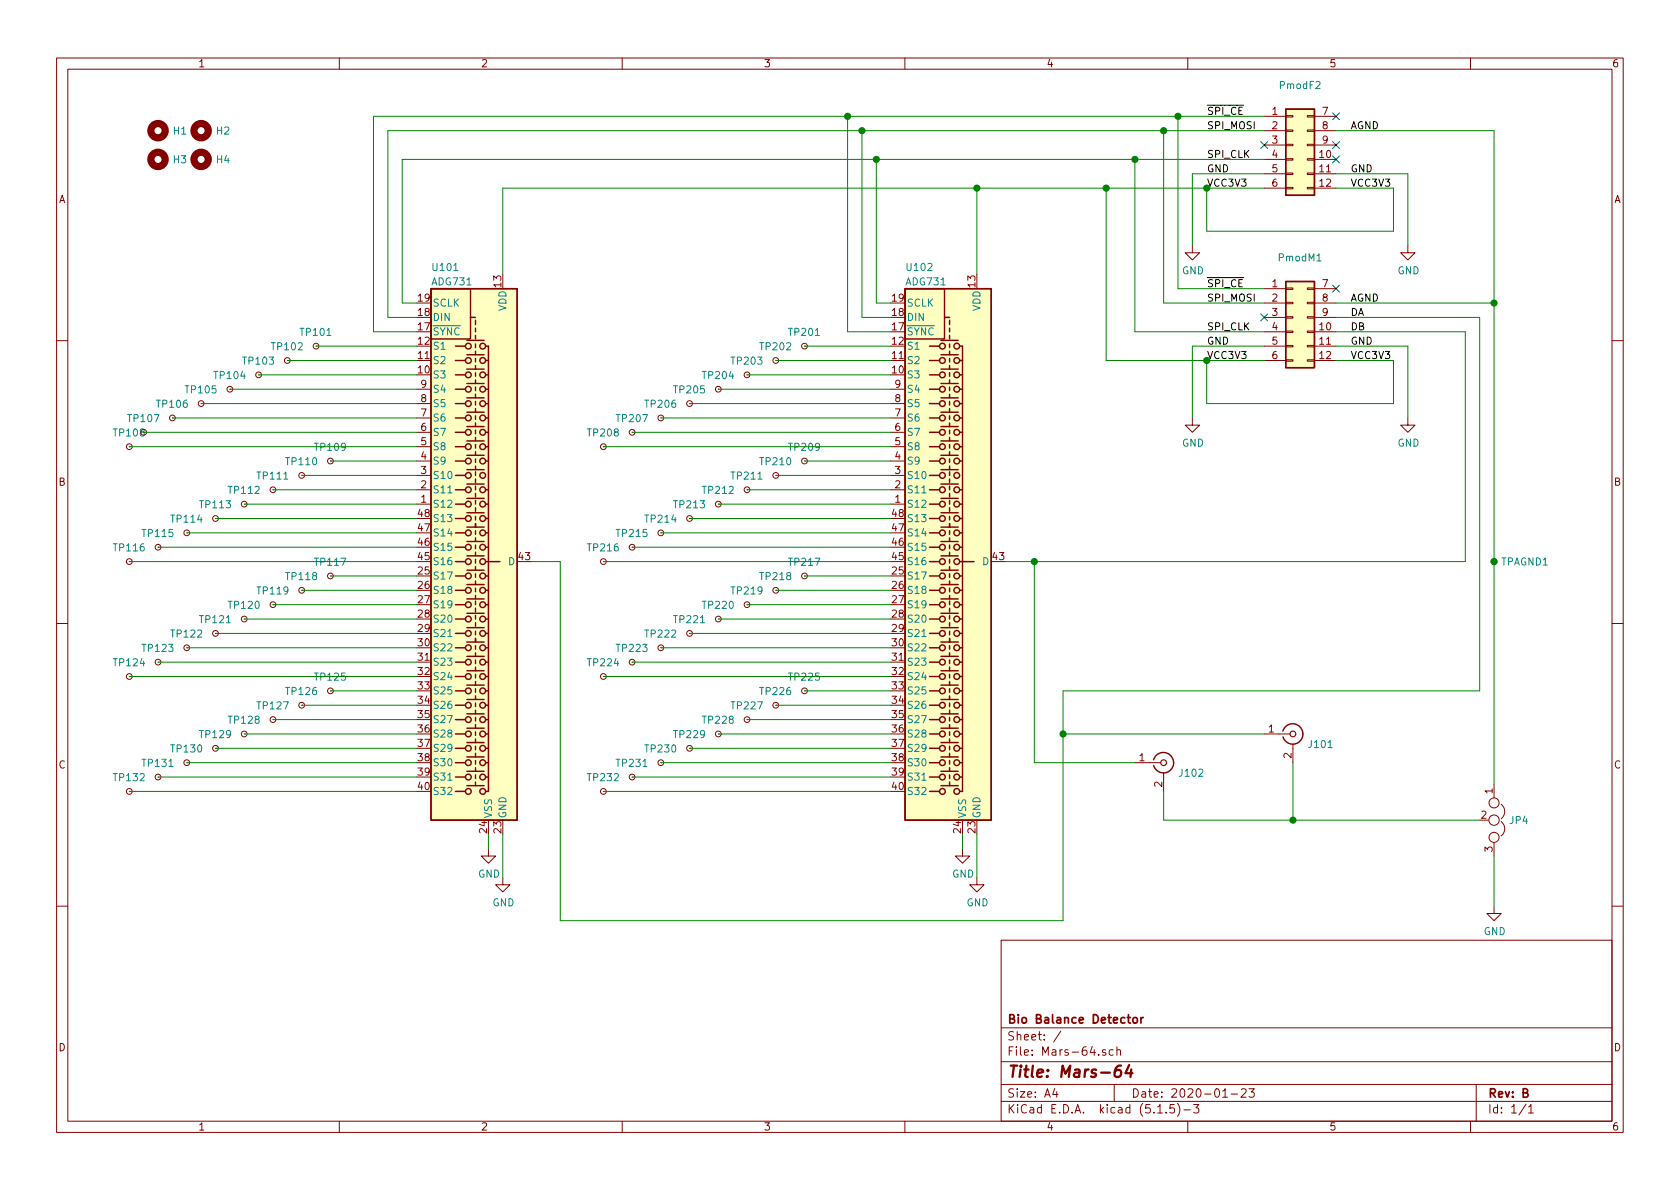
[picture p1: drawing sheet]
EESchema Schematic File Version 4
EELAYER 30 0
EELAYER END
$Descr A4 11693 8268
encoding utf-8
Sheet 1 1
Title "Mars-64"
Date "2020-01-23"
Rev "B"
Comp "Bio Balance Detector"
Comment1 ""
Comment2 ""
Comment3 ""
Comment4 ""
$EndDescr
$Comp
L Analog_Switch:ADG731 U101
U 1 1
P 3300 3900
F 0 "U101" H 3000 5950 50  0000 L CNN
F 1 "ADG731" H 3000 5850 50  0000 L CNN
F 2 "Package_QFP:TQFP-48_7x7mm_P0.5mm" H 3550 1950 50  0001 L CNN
F 3 "https://www.analog.com/media/en/technical-documentation/data-sheets/ADG725_731.pdf" H 3310 4300 50  0001 C CNN
	1    3300 3900
	1    0    0    -1  
$EndComp
$Comp
L Connector_Generic:Conn_02x06_Top_Bottom PmodM1
U 1 1
P 9000 2200
F 0 "PmodM1" H 9050 2617 50  0000 C CNN
F 1 "Conn_02x06_Top_Bottom" H 9050 2526 50  0001 C CNN
F 2 "Mars-64:PinHeader_2x06_P2.54mm_Vertical_SMD_TopBottom" H 9000 2200 50  0001 C CNN
F 3 "~" H 9000 2200 50  0001 C CNN
	1    9000 2200
	1    0    0    -1  
$EndComp
$Comp
L Analog_Switch:ADG731 U102
U 1 1
P 6600 3900
F 0 "U102" H 6300 5950 50  0000 L CNN
F 1 "ADG731" H 6300 5850 50  0000 L CNN
F 2 "Package_QFP:TQFP-48_7x7mm_P0.5mm" H 6850 1950 50  0001 L CNN
F 3 "https://www.analog.com/media/en/technical-documentation/data-sheets/ADG725_731.pdf" H 6610 4300 50  0001 C CNN
	1    6600 3900
	1    0    0    -1  
$EndComp
Wire Wire Line
	2200 2400 2900 2400
$Comp
L Connector:TestPoint_Small TP101
U 1 1
P 2200 2400
F 0 "TP101" V 2293 2400 50  0000 C CNN
F 1 "TestPoint_Small" V 2294 2400 50  0001 C CNN
F 2 "TestPoint:TestPoint_Pad_4.0x4.0mm" H 2400 2400 50  0001 C CNN
F 3 "~" H 2400 2400 50  0001 C CNN
	1    2200 2400
	0    -1   -1   0   
$EndComp
$Comp
L Connector:TestPoint_Small TP102
U 1 1
P 2000 2500
F 0 "TP102" V 2093 2500 50  0000 C CNN
F 1 "TestPoint_Small" V 2094 2500 50  0001 C CNN
F 2 "TestPoint:TestPoint_Pad_4.0x4.0mm" H 2200 2500 50  0001 C CNN
F 3 "~" H 2200 2500 50  0001 C CNN
	1    2000 2500
	0    -1   -1   0   
$EndComp
$Comp
L Connector:TestPoint_Small TP103
U 1 1
P 1800 2600
F 0 "TP103" V 1893 2600 50  0000 C CNN
F 1 "TestPoint_Small" V 1894 2600 50  0001 C CNN
F 2 "TestPoint:TestPoint_Pad_4.0x4.0mm" H 2000 2600 50  0001 C CNN
F 3 "~" H 2000 2600 50  0001 C CNN
	1    1800 2600
	0    -1   -1   0   
$EndComp
$Comp
L Connector:TestPoint_Small TP104
U 1 1
P 1600 2700
F 0 "TP104" V 1693 2700 50  0000 C CNN
F 1 "TestPoint_Small" V 1694 2700 50  0001 C CNN
F 2 "TestPoint:TestPoint_Pad_4.0x4.0mm" H 1800 2700 50  0001 C CNN
F 3 "~" H 1800 2700 50  0001 C CNN
	1    1600 2700
	0    -1   -1   0   
$EndComp
$Comp
L Connector:TestPoint_Small TP105
U 1 1
P 1400 2800
F 0 "TP105" V 1493 2800 50  0000 C CNN
F 1 "TestPoint_Small" V 1494 2800 50  0001 C CNN
F 2 "TestPoint:TestPoint_Pad_4.0x4.0mm" H 1600 2800 50  0001 C CNN
F 3 "~" H 1600 2800 50  0001 C CNN
	1    1400 2800
	0    -1   -1   0   
$EndComp
$Comp
L Connector:TestPoint_Small TP106
U 1 1
P 1200 2900
F 0 "TP106" V 1293 2900 50  0000 C CNN
F 1 "TestPoint_Small" V 1294 2900 50  0001 C CNN
F 2 "TestPoint:TestPoint_Pad_4.0x4.0mm" H 1400 2900 50  0001 C CNN
F 3 "~" H 1400 2900 50  0001 C CNN
	1    1200 2900
	0    -1   -1   0   
$EndComp
$Comp
L Connector:TestPoint_Small TP107
U 1 1
P 1000 3000
F 0 "TP107" V 1093 3000 50  0000 C CNN
F 1 "TestPoint_Small" V 1094 3000 50  0001 C CNN
F 2 "TestPoint:TestPoint_Pad_4.0x4.0mm" H 1200 3000 50  0001 C CNN
F 3 "~" H 1200 3000 50  0001 C CNN
	1    1000 3000
	0    -1   -1   0   
$EndComp
$Comp
L Connector:TestPoint_Small TP108
U 1 1
P 900 3100
F 0 "TP108" V 993 3100 50  0000 C CNN
F 1 "TestPoint_Small" V 994 3100 50  0001 C CNN
F 2 "TestPoint:TestPoint_Pad_4.0x4.0mm" H 1100 3100 50  0001 C CNN
F 3 "~" H 1100 3100 50  0001 C CNN
	1    900  3100
	0    -1   -1   0   
$EndComp
Wire Wire Line
	2000 2500 2900 2500
Wire Wire Line
	2900 2600 1800 2600
Wire Wire Line
	2900 2700 1600 2700
Wire Wire Line
	2900 2800 1400 2800
Wire Wire Line
	2900 2900 1200 2900
Wire Wire Line
	2900 3100 900  3100
Wire Wire Line
	2300 3200 2900 3200
$Comp
L Connector:TestPoint_Small TP109
U 1 1
P 2300 3200
F 0 "TP109" V 2393 3200 50  0000 C CNN
F 1 "TestPoint_Small" V 2394 3200 50  0001 C CNN
F 2 "TestPoint:TestPoint_Pad_4.0x4.0mm" H 2500 3200 50  0001 C CNN
F 3 "~" H 2500 3200 50  0001 C CNN
	1    2300 3200
	0    -1   -1   0   
$EndComp
$Comp
L Connector:TestPoint_Small TP110
U 1 1
P 2100 3300
F 0 "TP110" V 2193 3300 50  0000 C CNN
F 1 "TestPoint_Small" V 2194 3300 50  0001 C CNN
F 2 "TestPoint:TestPoint_Pad_4.0x4.0mm" H 2300 3300 50  0001 C CNN
F 3 "~" H 2300 3300 50  0001 C CNN
	1    2100 3300
	0    -1   -1   0   
$EndComp
$Comp
L Connector:TestPoint_Small TP111
U 1 1
P 1900 3400
F 0 "TP111" V 1993 3400 50  0000 C CNN
F 1 "TestPoint_Small" V 1994 3400 50  0001 C CNN
F 2 "TestPoint:TestPoint_Pad_4.0x4.0mm" H 2100 3400 50  0001 C CNN
F 3 "~" H 2100 3400 50  0001 C CNN
	1    1900 3400
	0    -1   -1   0   
$EndComp
$Comp
L Connector:TestPoint_Small TP112
U 1 1
P 1700 3500
F 0 "TP112" V 1793 3500 50  0000 C CNN
F 1 "TestPoint_Small" V 1794 3500 50  0001 C CNN
F 2 "TestPoint:TestPoint_Pad_4.0x4.0mm" H 1900 3500 50  0001 C CNN
F 3 "~" H 1900 3500 50  0001 C CNN
	1    1700 3500
	0    -1   -1   0   
$EndComp
$Comp
L Connector:TestPoint_Small TP113
U 1 1
P 1500 3600
F 0 "TP113" V 1593 3600 50  0000 C CNN
F 1 "TestPoint_Small" V 1594 3600 50  0001 C CNN
F 2 "TestPoint:TestPoint_Pad_4.0x4.0mm" H 1700 3600 50  0001 C CNN
F 3 "~" H 1700 3600 50  0001 C CNN
	1    1500 3600
	0    -1   -1   0   
$EndComp
$Comp
L Connector:TestPoint_Small TP114
U 1 1
P 1300 3700
F 0 "TP114" V 1393 3700 50  0000 C CNN
F 1 "TestPoint_Small" V 1394 3700 50  0001 C CNN
F 2 "TestPoint:TestPoint_Pad_4.0x4.0mm" H 1500 3700 50  0001 C CNN
F 3 "~" H 1500 3700 50  0001 C CNN
	1    1300 3700
	0    -1   -1   0   
$EndComp
$Comp
L Connector:TestPoint_Small TP115
U 1 1
P 1100 3800
F 0 "TP115" V 1193 3800 50  0000 C CNN
F 1 "TestPoint_Small" V 1194 3800 50  0001 C CNN
F 2 "TestPoint:TestPoint_Pad_4.0x4.0mm" H 1300 3800 50  0001 C CNN
F 3 "~" H 1300 3800 50  0001 C CNN
	1    1100 3800
	0    -1   -1   0   
$EndComp
$Comp
L Connector:TestPoint_Small TP116
U 1 1
P 900 3900
F 0 "TP116" V 993 3900 50  0000 C CNN
F 1 "TestPoint_Small" V 994 3900 50  0001 C CNN
F 2 "TestPoint:TestPoint_Pad_4.0x4.0mm" H 1100 3900 50  0001 C CNN
F 3 "~" H 1100 3900 50  0001 C CNN
	1    900  3900
	0    -1   -1   0   
$EndComp
Wire Wire Line
	2100 3300 2900 3300
Wire Wire Line
	2900 3400 1900 3400
Wire Wire Line
	2900 3500 1700 3500
Wire Wire Line
	2900 3600 1500 3600
Wire Wire Line
	2900 3700 1300 3700
Wire Wire Line
	2900 3800 1100 3800
Wire Wire Line
	2900 3900 900  3900
Wire Wire Line
	2300 4000 2900 4000
$Comp
L Connector:TestPoint_Small TP117
U 1 1
P 2300 4000
F 0 "TP117" V 2393 4000 50  0000 C CNN
F 1 "TestPoint_Small" V 2394 4000 50  0001 C CNN
F 2 "TestPoint:TestPoint_Pad_4.0x4.0mm" H 2500 4000 50  0001 C CNN
F 3 "~" H 2500 4000 50  0001 C CNN
	1    2300 4000
	0    -1   -1   0   
$EndComp
$Comp
L Connector:TestPoint_Small TP118
U 1 1
P 2100 4100
F 0 "TP118" V 2193 4100 50  0000 C CNN
F 1 "TestPoint_Small" V 2194 4100 50  0001 C CNN
F 2 "TestPoint:TestPoint_Pad_4.0x4.0mm" H 2300 4100 50  0001 C CNN
F 3 "~" H 2300 4100 50  0001 C CNN
	1    2100 4100
	0    -1   -1   0   
$EndComp
$Comp
L Connector:TestPoint_Small TP119
U 1 1
P 1900 4200
F 0 "TP119" V 1993 4200 50  0000 C CNN
F 1 "TestPoint_Small" V 1994 4200 50  0001 C CNN
F 2 "TestPoint:TestPoint_Pad_4.0x4.0mm" H 2100 4200 50  0001 C CNN
F 3 "~" H 2100 4200 50  0001 C CNN
	1    1900 4200
	0    -1   -1   0   
$EndComp
$Comp
L Connector:TestPoint_Small TP120
U 1 1
P 1700 4300
F 0 "TP120" V 1793 4300 50  0000 C CNN
F 1 "TestPoint_Small" V 1794 4300 50  0001 C CNN
F 2 "TestPoint:TestPoint_Pad_4.0x4.0mm" H 1900 4300 50  0001 C CNN
F 3 "~" H 1900 4300 50  0001 C CNN
	1    1700 4300
	0    -1   -1   0   
$EndComp
$Comp
L Connector:TestPoint_Small TP121
U 1 1
P 1500 4400
F 0 "TP121" V 1593 4400 50  0000 C CNN
F 1 "TestPoint_Small" V 1594 4400 50  0001 C CNN
F 2 "TestPoint:TestPoint_Pad_4.0x4.0mm" H 1700 4400 50  0001 C CNN
F 3 "~" H 1700 4400 50  0001 C CNN
	1    1500 4400
	0    -1   -1   0   
$EndComp
$Comp
L Connector:TestPoint_Small TP122
U 1 1
P 1300 4500
F 0 "TP122" V 1393 4500 50  0000 C CNN
F 1 "TestPoint_Small" V 1394 4500 50  0001 C CNN
F 2 "TestPoint:TestPoint_Pad_4.0x4.0mm" H 1500 4500 50  0001 C CNN
F 3 "~" H 1500 4500 50  0001 C CNN
	1    1300 4500
	0    -1   -1   0   
$EndComp
$Comp
L Connector:TestPoint_Small TP123
U 1 1
P 1100 4600
F 0 "TP123" V 1193 4600 50  0000 C CNN
F 1 "TestPoint_Small" V 1194 4600 50  0001 C CNN
F 2 "TestPoint:TestPoint_Pad_4.0x4.0mm" H 1300 4600 50  0001 C CNN
F 3 "~" H 1300 4600 50  0001 C CNN
	1    1100 4600
	0    -1   -1   0   
$EndComp
$Comp
L Connector:TestPoint_Small TP124
U 1 1
P 900 4700
F 0 "TP124" V 993 4700 50  0000 C CNN
F 1 "TestPoint_Small" V 994 4700 50  0001 C CNN
F 2 "TestPoint:TestPoint_Pad_4.0x4.0mm" H 1100 4700 50  0001 C CNN
F 3 "~" H 1100 4700 50  0001 C CNN
	1    900  4700
	0    -1   -1   0   
$EndComp
Wire Wire Line
	2100 4100 2900 4100
Wire Wire Line
	2900 4200 1900 4200
Wire Wire Line
	2900 4300 1700 4300
Wire Wire Line
	2900 4400 1500 4400
Wire Wire Line
	2900 4500 1300 4500
Wire Wire Line
	2900 4600 1100 4600
Wire Wire Line
	2900 4700 900  4700
Wire Wire Line
	2300 4800 2900 4800
$Comp
L Connector:TestPoint_Small TP125
U 1 1
P 2300 4800
F 0 "TP125" V 2393 4800 50  0000 C CNN
F 1 "TestPoint_Small" V 2394 4800 50  0001 C CNN
F 2 "TestPoint:TestPoint_Pad_4.0x4.0mm" H 2500 4800 50  0001 C CNN
F 3 "~" H 2500 4800 50  0001 C CNN
	1    2300 4800
	0    -1   -1   0   
$EndComp
$Comp
L Connector:TestPoint_Small TP126
U 1 1
P 2100 4900
F 0 "TP126" V 2193 4900 50  0000 C CNN
F 1 "TestPoint_Small" V 2194 4900 50  0001 C CNN
F 2 "TestPoint:TestPoint_Pad_4.0x4.0mm" H 2300 4900 50  0001 C CNN
F 3 "~" H 2300 4900 50  0001 C CNN
	1    2100 4900
	0    -1   -1   0   
$EndComp
$Comp
L Connector:TestPoint_Small TP127
U 1 1
P 1900 5000
F 0 "TP127" V 1993 5000 50  0000 C CNN
F 1 "TestPoint_Small" V 1994 5000 50  0001 C CNN
F 2 "TestPoint:TestPoint_Pad_4.0x4.0mm" H 2100 5000 50  0001 C CNN
F 3 "~" H 2100 5000 50  0001 C CNN
	1    1900 5000
	0    -1   -1   0   
$EndComp
$Comp
L Connector:TestPoint_Small TP128
U 1 1
P 1700 5100
F 0 "TP128" V 1793 5100 50  0000 C CNN
F 1 "TestPoint_Small" V 1794 5100 50  0001 C CNN
F 2 "TestPoint:TestPoint_Pad_4.0x4.0mm" H 1900 5100 50  0001 C CNN
F 3 "~" H 1900 5100 50  0001 C CNN
	1    1700 5100
	0    -1   -1   0   
$EndComp
$Comp
L Connector:TestPoint_Small TP129
U 1 1
P 1500 5200
F 0 "TP129" V 1593 5200 50  0000 C CNN
F 1 "TestPoint_Small" V 1594 5200 50  0001 C CNN
F 2 "TestPoint:TestPoint_Pad_4.0x4.0mm" H 1700 5200 50  0001 C CNN
F 3 "~" H 1700 5200 50  0001 C CNN
	1    1500 5200
	0    -1   -1   0   
$EndComp
$Comp
L Connector:TestPoint_Small TP130
U 1 1
P 1300 5300
F 0 "TP130" V 1393 5300 50  0000 C CNN
F 1 "TestPoint_Small" V 1394 5300 50  0001 C CNN
F 2 "TestPoint:TestPoint_Pad_4.0x4.0mm" H 1500 5300 50  0001 C CNN
F 3 "~" H 1500 5300 50  0001 C CNN
	1    1300 5300
	0    -1   -1   0   
$EndComp
$Comp
L Connector:TestPoint_Small TP131
U 1 1
P 1100 5400
F 0 "TP131" V 1193 5400 50  0000 C CNN
F 1 "TestPoint_Small" V 1194 5400 50  0001 C CNN
F 2 "TestPoint:TestPoint_Pad_4.0x4.0mm" H 1300 5400 50  0001 C CNN
F 3 "~" H 1300 5400 50  0001 C CNN
	1    1100 5400
	0    -1   -1   0   
$EndComp
$Comp
L Connector:TestPoint_Small TP132
U 1 1
P 900 5500
F 0 "TP132" V 993 5500 50  0000 C CNN
F 1 "TestPoint_Small" V 994 5500 50  0001 C CNN
F 2 "TestPoint:TestPoint_Pad_4.0x4.0mm" H 1100 5500 50  0001 C CNN
F 3 "~" H 1100 5500 50  0001 C CNN
	1    900  5500
	0    -1   -1   0   
$EndComp
Wire Wire Line
	2100 4900 2900 4900
Wire Wire Line
	2900 5000 1900 5000
Wire Wire Line
	2900 5100 1700 5100
Wire Wire Line
	2900 5200 1500 5200
Wire Wire Line
	2900 5300 1300 5300
Wire Wire Line
	2900 5400 1100 5400
Wire Wire Line
	2900 5500 900  5500
$Comp
L power:GND #PWR0101
U 1 1
P 3500 6100
F 0 "#PWR0101" H 3500 5850 50  0001 C CNN
F 1 "GND" H 3505 5927 50  0000 C CNN
F 2 "" H 3500 6100 50  0001 C CNN
F 3 "" H 3500 6100 50  0001 C CNN
	1    3500 6100
	1    0    0    -1  
$EndComp
$Comp
L power:GND #PWR0102
U 1 1
P 6800 6100
F 0 "#PWR0102" H 6800 5850 50  0001 C CNN
F 1 "GND" H 6805 5927 50  0000 C CNN
F 2 "" H 6800 6100 50  0001 C CNN
F 3 "" H 6800 6100 50  0001 C CNN
	1    6800 6100
	1    0    0    -1  
$EndComp
$Comp
L power:GND #PWR0103
U 1 1
P 3400 5900
F 0 "#PWR0103" H 3400 5650 50  0001 C CNN
F 1 "GND" H 3405 5727 50  0000 C CNN
F 2 "" H 3400 5900 50  0001 C CNN
F 3 "" H 3400 5900 50  0001 C CNN
	1    3400 5900
	1    0    0    -1  
$EndComp
Wire Wire Line
	3400 5900 3400 5800
$Comp
L power:GND #PWR0104
U 1 1
P 6700 5900
F 0 "#PWR0104" H 6700 5650 50  0001 C CNN
F 1 "GND" H 6705 5727 50  0000 C CNN
F 2 "" H 6700 5900 50  0001 C CNN
F 3 "" H 6700 5900 50  0001 C CNN
	1    6700 5900
	1    0    0    -1  
$EndComp
Wire Wire Line
	5600 2400 6200 2400
$Comp
L Connector:TestPoint_Small TP201
U 1 1
P 5600 2400
F 0 "TP201" V 5693 2400 50  0000 C CNN
F 1 "TestPoint_Small" V 5694 2400 50  0001 C CNN
F 2 "TestPoint:TestPoint_Pad_4.0x4.0mm" H 5800 2400 50  0001 C CNN
F 3 "~" H 5800 2400 50  0001 C CNN
	1    5600 2400
	0    -1   -1   0   
$EndComp
$Comp
L Connector:TestPoint_Small TP202
U 1 1
P 5400 2500
F 0 "TP202" V 5493 2500 50  0000 C CNN
F 1 "TestPoint_Small" V 5494 2500 50  0001 C CNN
F 2 "TestPoint:TestPoint_Pad_4.0x4.0mm" H 5600 2500 50  0001 C CNN
F 3 "~" H 5600 2500 50  0001 C CNN
	1    5400 2500
	0    -1   -1   0   
$EndComp
$Comp
L Connector:TestPoint_Small TP203
U 1 1
P 5200 2600
F 0 "TP203" V 5293 2600 50  0000 C CNN
F 1 "TestPoint_Small" V 5294 2600 50  0001 C CNN
F 2 "TestPoint:TestPoint_Pad_4.0x4.0mm" H 5400 2600 50  0001 C CNN
F 3 "~" H 5400 2600 50  0001 C CNN
	1    5200 2600
	0    -1   -1   0   
$EndComp
$Comp
L Connector:TestPoint_Small TP204
U 1 1
P 5000 2700
F 0 "TP204" V 5093 2700 50  0000 C CNN
F 1 "TestPoint_Small" V 5094 2700 50  0001 C CNN
F 2 "TestPoint:TestPoint_Pad_4.0x4.0mm" H 5200 2700 50  0001 C CNN
F 3 "~" H 5200 2700 50  0001 C CNN
	1    5000 2700
	0    -1   -1   0   
$EndComp
$Comp
L Connector:TestPoint_Small TP205
U 1 1
P 4800 2800
F 0 "TP205" V 4893 2800 50  0000 C CNN
F 1 "TestPoint_Small" V 4894 2800 50  0001 C CNN
F 2 "TestPoint:TestPoint_Pad_4.0x4.0mm" H 5000 2800 50  0001 C CNN
F 3 "~" H 5000 2800 50  0001 C CNN
	1    4800 2800
	0    -1   -1   0   
$EndComp
$Comp
L Connector:TestPoint_Small TP206
U 1 1
P 4600 2900
F 0 "TP206" V 4693 2900 50  0000 C CNN
F 1 "TestPoint_Small" V 4694 2900 50  0001 C CNN
F 2 "TestPoint:TestPoint_Pad_4.0x4.0mm" H 4800 2900 50  0001 C CNN
F 3 "~" H 4800 2900 50  0001 C CNN
	1    4600 2900
	0    -1   -1   0   
$EndComp
$Comp
L Connector:TestPoint_Small TP207
U 1 1
P 4400 3000
F 0 "TP207" V 4493 3000 50  0000 C CNN
F 1 "TestPoint_Small" V 4494 3000 50  0001 C CNN
F 2 "TestPoint:TestPoint_Pad_4.0x4.0mm" H 4600 3000 50  0001 C CNN
F 3 "~" H 4600 3000 50  0001 C CNN
	1    4400 3000
	0    -1   -1   0   
$EndComp
$Comp
L Connector:TestPoint_Small TP208
U 1 1
P 4200 3100
F 0 "TP208" V 4293 3100 50  0000 C CNN
F 1 "TestPoint_Small" V 4294 3100 50  0001 C CNN
F 2 "TestPoint:TestPoint_Pad_4.0x4.0mm" H 4400 3100 50  0001 C CNN
F 3 "~" H 4400 3100 50  0001 C CNN
	1    4200 3100
	0    -1   -1   0   
$EndComp
Wire Wire Line
	5400 2500 6200 2500
Wire Wire Line
	6200 2600 5200 2600
Wire Wire Line
	6200 2700 5000 2700
Wire Wire Line
	6200 2800 4800 2800
Wire Wire Line
	6200 2900 4600 2900
Wire Wire Line
	6200 3000 4400 3000
Wire Wire Line
	6200 3100 4200 3100
Wire Wire Line
	5600 3200 6200 3200
$Comp
L Connector:TestPoint_Small TP209
U 1 1
P 5600 3200
F 0 "TP209" V 5693 3200 50  0000 C CNN
F 1 "TestPoint_Small" V 5694 3200 50  0001 C CNN
F 2 "TestPoint:TestPoint_Pad_4.0x4.0mm" H 5800 3200 50  0001 C CNN
F 3 "~" H 5800 3200 50  0001 C CNN
	1    5600 3200
	0    -1   -1   0   
$EndComp
$Comp
L Connector:TestPoint_Small TP210
U 1 1
P 5400 3300
F 0 "TP210" V 5493 3300 50  0000 C CNN
F 1 "TestPoint_Small" V 5494 3300 50  0001 C CNN
F 2 "TestPoint:TestPoint_Pad_4.0x4.0mm" H 5600 3300 50  0001 C CNN
F 3 "~" H 5600 3300 50  0001 C CNN
	1    5400 3300
	0    -1   -1   0   
$EndComp
$Comp
L Connector:TestPoint_Small TP211
U 1 1
P 5200 3400
F 0 "TP211" V 5293 3400 50  0000 C CNN
F 1 "TestPoint_Small" V 5294 3400 50  0001 C CNN
F 2 "TestPoint:TestPoint_Pad_4.0x4.0mm" H 5400 3400 50  0001 C CNN
F 3 "~" H 5400 3400 50  0001 C CNN
	1    5200 3400
	0    -1   -1   0   
$EndComp
$Comp
L Connector:TestPoint_Small TP212
U 1 1
P 5000 3500
F 0 "TP212" V 5093 3500 50  0000 C CNN
F 1 "TestPoint_Small" V 5094 3500 50  0001 C CNN
F 2 "TestPoint:TestPoint_Pad_4.0x4.0mm" H 5200 3500 50  0001 C CNN
F 3 "~" H 5200 3500 50  0001 C CNN
	1    5000 3500
	0    -1   -1   0   
$EndComp
$Comp
L Connector:TestPoint_Small TP213
U 1 1
P 4800 3600
F 0 "TP213" V 4893 3600 50  0000 C CNN
F 1 "TestPoint_Small" V 4894 3600 50  0001 C CNN
F 2 "TestPoint:TestPoint_Pad_4.0x4.0mm" H 5000 3600 50  0001 C CNN
F 3 "~" H 5000 3600 50  0001 C CNN
	1    4800 3600
	0    -1   -1   0   
$EndComp
$Comp
L Connector:TestPoint_Small TP214
U 1 1
P 4600 3700
F 0 "TP214" V 4693 3700 50  0000 C CNN
F 1 "TestPoint_Small" V 4694 3700 50  0001 C CNN
F 2 "TestPoint:TestPoint_Pad_4.0x4.0mm" H 4800 3700 50  0001 C CNN
F 3 "~" H 4800 3700 50  0001 C CNN
	1    4600 3700
	0    -1   -1   0   
$EndComp
$Comp
L Connector:TestPoint_Small TP215
U 1 1
P 4400 3800
F 0 "TP215" V 4493 3800 50  0000 C CNN
F 1 "TestPoint_Small" V 4494 3800 50  0001 C CNN
F 2 "TestPoint:TestPoint_Pad_4.0x4.0mm" H 4600 3800 50  0001 C CNN
F 3 "~" H 4600 3800 50  0001 C CNN
	1    4400 3800
	0    -1   -1   0   
$EndComp
$Comp
L Connector:TestPoint_Small TP216
U 1 1
P 4200 3900
F 0 "TP216" V 4293 3900 50  0000 C CNN
F 1 "TestPoint_Small" V 4294 3900 50  0001 C CNN
F 2 "TestPoint:TestPoint_Pad_4.0x4.0mm" H 4400 3900 50  0001 C CNN
F 3 "~" H 4400 3900 50  0001 C CNN
	1    4200 3900
	0    -1   -1   0   
$EndComp
Wire Wire Line
	5400 3300 6200 3300
Wire Wire Line
	6200 3400 5200 3400
Wire Wire Line
	6200 3500 5000 3500
Wire Wire Line
	6200 3600 4800 3600
Wire Wire Line
	6200 3700 4600 3700
Wire Wire Line
	6200 3800 4400 3800
Wire Wire Line
	6200 3900 4200 3900
Wire Wire Line
	5600 4000 6200 4000
$Comp
L Connector:TestPoint_Small TP217
U 1 1
P 5600 4000
F 0 "TP217" V 5693 4000 50  0000 C CNN
F 1 "TestPoint_Small" V 5694 4000 50  0001 C CNN
F 2 "TestPoint:TestPoint_Pad_4.0x4.0mm" H 5800 4000 50  0001 C CNN
F 3 "~" H 5800 4000 50  0001 C CNN
	1    5600 4000
	0    -1   -1   0   
$EndComp
$Comp
L Connector:TestPoint_Small TP218
U 1 1
P 5400 4100
F 0 "TP218" V 5493 4100 50  0000 C CNN
F 1 "TestPoint_Small" V 5494 4100 50  0001 C CNN
F 2 "TestPoint:TestPoint_Pad_4.0x4.0mm" H 5600 4100 50  0001 C CNN
F 3 "~" H 5600 4100 50  0001 C CNN
	1    5400 4100
	0    -1   -1   0   
$EndComp
$Comp
L Connector:TestPoint_Small TP219
U 1 1
P 5200 4200
F 0 "TP219" V 5293 4200 50  0000 C CNN
F 1 "TestPoint_Small" V 5294 4200 50  0001 C CNN
F 2 "TestPoint:TestPoint_Pad_4.0x4.0mm" H 5400 4200 50  0001 C CNN
F 3 "~" H 5400 4200 50  0001 C CNN
	1    5200 4200
	0    -1   -1   0   
$EndComp
$Comp
L Connector:TestPoint_Small TP220
U 1 1
P 5000 4300
F 0 "TP220" V 5093 4300 50  0000 C CNN
F 1 "TestPoint_Small" V 5094 4300 50  0001 C CNN
F 2 "TestPoint:TestPoint_Pad_4.0x4.0mm" H 5200 4300 50  0001 C CNN
F 3 "~" H 5200 4300 50  0001 C CNN
	1    5000 4300
	0    -1   -1   0   
$EndComp
$Comp
L Connector:TestPoint_Small TP221
U 1 1
P 4800 4400
F 0 "TP221" V 4893 4400 50  0000 C CNN
F 1 "TestPoint_Small" V 4894 4400 50  0001 C CNN
F 2 "TestPoint:TestPoint_Pad_4.0x4.0mm" H 5000 4400 50  0001 C CNN
F 3 "~" H 5000 4400 50  0001 C CNN
	1    4800 4400
	0    -1   -1   0   
$EndComp
$Comp
L Connector:TestPoint_Small TP222
U 1 1
P 4600 4500
F 0 "TP222" V 4693 4500 50  0000 C CNN
F 1 "TestPoint_Small" V 4694 4500 50  0001 C CNN
F 2 "TestPoint:TestPoint_Pad_4.0x4.0mm" H 4800 4500 50  0001 C CNN
F 3 "~" H 4800 4500 50  0001 C CNN
	1    4600 4500
	0    -1   -1   0   
$EndComp
$Comp
L Connector:TestPoint_Small TP223
U 1 1
P 4400 4600
F 0 "TP223" V 4493 4600 50  0000 C CNN
F 1 "TestPoint_Small" V 4494 4600 50  0001 C CNN
F 2 "TestPoint:TestPoint_Pad_4.0x4.0mm" H 4600 4600 50  0001 C CNN
F 3 "~" H 4600 4600 50  0001 C CNN
	1    4400 4600
	0    -1   -1   0   
$EndComp
$Comp
L Connector:TestPoint_Small TP224
U 1 1
P 4200 4700
F 0 "TP224" V 4293 4700 50  0000 C CNN
F 1 "TestPoint_Small" V 4294 4700 50  0001 C CNN
F 2 "TestPoint:TestPoint_Pad_4.0x4.0mm" H 4400 4700 50  0001 C CNN
F 3 "~" H 4400 4700 50  0001 C CNN
	1    4200 4700
	0    -1   -1   0   
$EndComp
Wire Wire Line
	5400 4100 6200 4100
Wire Wire Line
	6200 4200 5200 4200
Wire Wire Line
	6200 4300 5000 4300
Wire Wire Line
	6200 4400 4800 4400
Wire Wire Line
	6200 4500 4600 4500
Wire Wire Line
	6200 4600 4400 4600
Wire Wire Line
	6200 4700 4200 4700
Wire Wire Line
	5600 4800 6200 4800
$Comp
L Connector:TestPoint_Small TP225
U 1 1
P 5600 4800
F 0 "TP225" V 5693 4800 50  0000 C CNN
F 1 "TestPoint_Small" V 5694 4800 50  0001 C CNN
F 2 "TestPoint:TestPoint_Pad_4.0x4.0mm" H 5800 4800 50  0001 C CNN
F 3 "~" H 5800 4800 50  0001 C CNN
	1    5600 4800
	0    -1   -1   0   
$EndComp
$Comp
L Connector:TestPoint_Small TP226
U 1 1
P 5400 4900
F 0 "TP226" V 5493 4900 50  0000 C CNN
F 1 "TestPoint_Small" V 5494 4900 50  0001 C CNN
F 2 "TestPoint:TestPoint_Pad_4.0x4.0mm" H 5600 4900 50  0001 C CNN
F 3 "~" H 5600 4900 50  0001 C CNN
	1    5400 4900
	0    -1   -1   0   
$EndComp
$Comp
L Connector:TestPoint_Small TP227
U 1 1
P 5200 5000
F 0 "TP227" V 5293 5000 50  0000 C CNN
F 1 "TestPoint_Small" V 5294 5000 50  0001 C CNN
F 2 "TestPoint:TestPoint_Pad_4.0x4.0mm" H 5400 5000 50  0001 C CNN
F 3 "~" H 5400 5000 50  0001 C CNN
	1    5200 5000
	0    -1   -1   0   
$EndComp
$Comp
L Connector:TestPoint_Small TP228
U 1 1
P 5000 5100
F 0 "TP228" V 5093 5100 50  0000 C CNN
F 1 "TestPoint_Small" V 5094 5100 50  0001 C CNN
F 2 "TestPoint:TestPoint_Pad_4.0x4.0mm" H 5200 5100 50  0001 C CNN
F 3 "~" H 5200 5100 50  0001 C CNN
	1    5000 5100
	0    -1   -1   0   
$EndComp
$Comp
L Connector:TestPoint_Small TP229
U 1 1
P 4800 5200
F 0 "TP229" V 4893 5200 50  0000 C CNN
F 1 "TestPoint_Small" V 4894 5200 50  0001 C CNN
F 2 "TestPoint:TestPoint_Pad_4.0x4.0mm" H 5000 5200 50  0001 C CNN
F 3 "~" H 5000 5200 50  0001 C CNN
	1    4800 5200
	0    -1   -1   0   
$EndComp
$Comp
L Connector:TestPoint_Small TP230
U 1 1
P 4600 5300
F 0 "TP230" V 4693 5300 50  0000 C CNN
F 1 "TestPoint_Small" V 4694 5300 50  0001 C CNN
F 2 "TestPoint:TestPoint_Pad_4.0x4.0mm" H 4800 5300 50  0001 C CNN
F 3 "~" H 4800 5300 50  0001 C CNN
	1    4600 5300
	0    -1   -1   0   
$EndComp
$Comp
L Connector:TestPoint_Small TP231
U 1 1
P 4400 5400
F 0 "TP231" V 4493 5400 50  0000 C CNN
F 1 "TestPoint_Small" V 4494 5400 50  0001 C CNN
F 2 "TestPoint:TestPoint_Pad_4.0x4.0mm" H 4600 5400 50  0001 C CNN
F 3 "~" H 4600 5400 50  0001 C CNN
	1    4400 5400
	0    -1   -1   0   
$EndComp
$Comp
L Connector:TestPoint_Small TP232
U 1 1
P 4200 5500
F 0 "TP232" V 4293 5500 50  0000 C CNN
F 1 "TestPoint_Small" V 4294 5500 50  0001 C CNN
F 2 "TestPoint:TestPoint_Pad_4.0x4.0mm" H 4400 5500 50  0001 C CNN
F 3 "~" H 4400 5500 50  0001 C CNN
	1    4200 5500
	0    -1   -1   0   
$EndComp
Wire Wire Line
	5400 4900 6200 4900
Wire Wire Line
	6200 5000 5200 5000
Wire Wire Line
	6200 5100 5000 5100
Wire Wire Line
	6200 5200 4800 5200
Wire Wire Line
	6200 5300 4600 5300
Wire Wire Line
	6200 5400 4400 5400
Wire Wire Line
	6200 5500 4200 5500
Wire Wire Line
	9300 2100 10400 2100
Wire Wire Line
	8100 5700 8100 5500
Wire Wire Line
	7000 3900 7200 3900
Wire Wire Line
	7200 3900 7200 5300
Wire Wire Line
	7200 5300 7900 5300
Wire Wire Line
	3700 3900 3900 3900
Wire Wire Line
	3900 3900 3900 6400
Wire Wire Line
	3900 6400 7400 6400
Wire Wire Line
	7400 6400 7400 5100
Wire Wire Line
	7400 5100 8800 5100
Wire Wire Line
	6800 6100 6800 5800
Wire Wire Line
	3500 5800 3500 6100
Wire Wire Line
	2900 2100 2800 2100
Wire Wire Line
	2800 2100 2800 1100
Wire Wire Line
	2800 1100 6100 1100
Wire Wire Line
	7900 1100 7900 2300
Wire Wire Line
	7900 2300 8800 2300
Wire Wire Line
	6200 2100 6100 2100
Wire Wire Line
	6100 2100 6100 1100
Connection ~ 6100 1100
Wire Wire Line
	6100 1100 7900 1100
Wire Wire Line
	6200 2200 6000 2200
Wire Wire Line
	6000 2200 6000 900 
Wire Wire Line
	6000 900  8100 900 
Wire Wire Line
	8100 900  8100 2100
Wire Wire Line
	8100 2100 8800 2100
Wire Wire Line
	2900 2200 2700 2200
Wire Wire Line
	2700 2200 2700 900 
Connection ~ 6000 900 
Wire Wire Line
	2900 2300 2600 2300
Wire Wire Line
	2600 2300 2600 800 
Wire Wire Line
	8200 800  8200 2000
Wire Wire Line
	8200 2000 8800 2000
Wire Wire Line
	8800 2500 8400 2500
Wire Wire Line
	7700 2500 7700 1300
Wire Wire Line
	7700 1300 6800 1300
Wire Wire Line
	6800 1300 6800 1900
Wire Wire Line
	6800 1300 3500 1300
Wire Wire Line
	3500 1300 3500 1900
Connection ~ 6800 1300
Wire Wire Line
	8400 2500 8400 2800
Wire Wire Line
	8400 2800 9700 2800
Wire Wire Line
	9700 2800 9700 2500
Wire Wire Line
	9700 2500 9300 2500
Connection ~ 8400 2500
Wire Wire Line
	8400 2500 7700 2500
NoConn ~ 8800 2200
$Comp
L Device:Jumper_NC_Dual JP4
U 1 1
P 10400 5700
F 0 "JP4" V 10400 5802 50  0000 L CNN
F 1 "Jumper_NC_Dual" V 10445 5802 50  0001 L CNN
F 2 "Jumper:SolderJumper-3_P1.3mm_Bridged2Bar12_Pad1.0x1.5mm_NumberLabels" H 10400 5700 50  0001 C CNN
F 3 "~" H 10400 5700 50  0001 C CNN
	1    10400 5700
	0    1    1    0   
$EndComp
Wire Wire Line
	10400 2100 10400 3900
$Comp
L power:GND #PWR0105
U 1 1
P 10400 6300
F 0 "#PWR0105" H 10400 6050 50  0001 C CNN
F 1 "GND" H 10405 6127 50  0000 C CNN
F 2 "" H 10400 6300 50  0001 C CNN
F 3 "" H 10400 6300 50  0001 C CNN
	1    10400 6300
	1    0    0    -1  
$EndComp
Wire Wire Line
	10400 6300 10400 5950
Wire Wire Line
	8100 5700 9000 5700
$Comp
L power:GND #PWR0106
U 1 1
P 9800 2900
F 0 "#PWR0106" H 9800 2650 50  0001 C CNN
F 1 "GND" H 9805 2727 50  0000 C CNN
F 2 "" H 9800 2900 50  0001 C CNN
F 3 "" H 9800 2900 50  0001 C CNN
	1    9800 2900
	1    0    0    -1  
$EndComp
$Comp
L power:GND #PWR0107
U 1 1
P 8300 2900
F 0 "#PWR0107" H 8300 2650 50  0001 C CNN
F 1 "GND" H 8305 2727 50  0000 C CNN
F 2 "" H 8300 2900 50  0001 C CNN
F 3 "" H 8300 2900 50  0001 C CNN
	1    8300 2900
	1    0    0    -1  
$EndComp
Wire Wire Line
	8300 2900 8300 2400
Wire Wire Line
	8300 2400 8800 2400
Wire Wire Line
	9300 2400 9800 2400
Wire Wire Line
	9800 2400 9800 2900
Wire Wire Line
	9300 2300 10200 2300
Wire Wire Line
	10200 2300 10200 3900
Wire Wire Line
	10200 3900 7200 3900
Connection ~ 7200 3900
Wire Wire Line
	9300 2200 10300 2200
Wire Wire Line
	10300 2200 10300 4800
Wire Wire Line
	10300 4800 7400 4800
Wire Wire Line
	7400 4800 7400 5100
Connection ~ 7400 5100
$Comp
L Connector:TestPoint_Small TPAGND1
U 1 1
P 10400 3900
F 0 "TPAGND1" H 10448 3900 50  0000 L CNN
F 1 "TestPoint_Small" H 10448 3855 50  0001 L CNN
F 2 "TestPoint:TestPoint_Pad_1.0x1.0mm" H 10600 3900 50  0001 C CNN
F 3 "~" H 10600 3900 50  0001 C CNN
	1    10400 3900
	1    0    0    -1  
$EndComp
Connection ~ 10400 3900
Wire Wire Line
	10400 3900 10400 5450
NoConn ~ 9300 2000
Text Label 8400 2000 0    50   ~ 0
~SPI_CE
Text Label 8400 2100 0    50   ~ 0
SPI_MOSI
Text Label 8400 2300 0    50   ~ 0
SPI_CLK
Text Label 8400 2400 0    50   ~ 0
GND
Text Label 8400 2500 0    50   ~ 0
VCC3V3
Text Label 9400 2100 0    50   ~ 0
AGND
Text Label 9400 2200 0    50   ~ 0
DA
Text Label 9400 2300 0    50   ~ 0
DB
Text Label 9400 2400 0    50   ~ 0
GND
Text Label 9400 2500 0    50   ~ 0
VCC3V3
$Comp
L Connector:Conn_Coaxial J102
U 1 1
P 8100 5300
F 0 "J102" H 8200 5229 50  0000 L CNN
F 1 "Conn_Coaxial" H 8200 5184 50  0001 L CNN
F 2 "Connector_Coaxial:SMA_Amphenol_132134-10_Vertical" H 8100 5300 50  0001 C CNN
F 3 " ~" H 8100 5300 50  0001 C CNN
	1    8100 5300
	1    0    0    -1  
$EndComp
$Comp
L Connector:Conn_Coaxial J101
U 1 1
P 9000 5100
F 0 "J101" H 9100 5029 50  0000 L CNN
F 1 "Conn_Coaxial" H 9100 4984 50  0001 L CNN
F 2 "Connector_Coaxial:SMA_Amphenol_132134-10_Vertical" H 9000 5100 50  0001 C CNN
F 3 " ~" H 9000 5100 50  0001 C CNN
	1    9000 5100
	1    0    0    -1  
$EndComp
Wire Wire Line
	9000 5300 9000 5700
Connection ~ 9000 5700
Wire Wire Line
	9000 5700 10300 5700
$Comp
L Mechanical:MountingHole H1
U 1 1
P 1100 900
F 0 "H1" H 1200 900 50  0000 L CNN
F 1 "MountingHole" H 1200 855 50  0001 L CNN
F 2 "MountingHole:MountingHole_2.2mm_M2" H 1100 900 50  0001 C CNN
F 3 "~" H 1100 900 50  0001 C CNN
	1    1100 900 
	1    0    0    -1  
$EndComp
$Comp
L Mechanical:MountingHole H2
U 1 1
P 1400 900
F 0 "H2" H 1500 900 50  0000 L CNN
F 1 "MountingHole" H 1500 855 50  0001 L CNN
F 2 "MountingHole:MountingHole_2.2mm_M2" H 1400 900 50  0001 C CNN
F 3 "~" H 1400 900 50  0001 C CNN
	1    1400 900 
	1    0    0    -1  
$EndComp
$Comp
L Mechanical:MountingHole H3
U 1 1
P 1100 1100
F 0 "H3" H 1200 1100 50  0000 L CNN
F 1 "MountingHole" H 1200 1055 50  0001 L CNN
F 2 "MountingHole:MountingHole_2.2mm_M2" H 1100 1100 50  0001 C CNN
F 3 "~" H 1100 1100 50  0001 C CNN
	1    1100 1100
	1    0    0    -1  
$EndComp
$Comp
L Mechanical:MountingHole H4
U 1 1
P 1400 1100
F 0 "H4" H 1500 1100 50  0000 L CNN
F 1 "MountingHole" H 1500 1055 50  0001 L CNN
F 2 "MountingHole:MountingHole_2.2mm_M2" H 1400 1100 50  0001 C CNN
F 3 "~" H 1400 1100 50  0001 C CNN
	1    1400 1100
	1    0    0    -1  
$EndComp
$Comp
L Connector_Generic:Conn_02x06_Top_Bottom PmodF2
U 1 1
P 9000 1000
F 0 "PmodF2" H 9050 1417 50  0000 C CNN
F 1 "Conn_02x06_Top_Bottom" H 9050 1326 50  0001 C CNN
F 2 "Mars-64:PinHeader_2x06_P2.54mm_Vertical_SMD_TopBottom_Mirrored" H 9000 1000 50  0001 C CNN
F 3 "~" H 9000 1000 50  0001 C CNN
	1    9000 1000
	1    0    0    -1  
$EndComp
Wire Wire Line
	8200 800  8800 800 
Connection ~ 8200 800 
Wire Wire Line
	8100 900  8800 900 
Connection ~ 8100 900 
NoConn ~ 9300 800 
NoConn ~ 9300 1000
NoConn ~ 9300 1100
NoConn ~ 8800 1000
Wire Wire Line
	7900 1100 8800 1100
Connection ~ 7900 1100
Wire Wire Line
	9300 900  10400 900 
Wire Wire Line
	10400 900  10400 2100
Connection ~ 10400 2100
Wire Wire Line
	8800 1300 8400 1300
Connection ~ 7700 1300
Wire Wire Line
	8400 1300 8400 1600
Wire Wire Line
	8400 1600 9700 1600
Wire Wire Line
	9700 1600 9700 1300
Wire Wire Line
	9700 1300 9300 1300
Connection ~ 8400 1300
Wire Wire Line
	8400 1300 7700 1300
$Comp
L power:GND #PWR0108
U 1 1
P 8300 1700
F 0 "#PWR0108" H 8300 1450 50  0001 C CNN
F 1 "GND" H 8305 1527 50  0000 C CNN
F 2 "" H 8300 1700 50  0001 C CNN
F 3 "" H 8300 1700 50  0001 C CNN
	1    8300 1700
	1    0    0    -1  
$EndComp
$Comp
L power:GND #PWR0109
U 1 1
P 9800 1700
F 0 "#PWR0109" H 9800 1450 50  0001 C CNN
F 1 "GND" H 9805 1527 50  0000 C CNN
F 2 "" H 9800 1700 50  0001 C CNN
F 3 "" H 9800 1700 50  0001 C CNN
	1    9800 1700
	1    0    0    -1  
$EndComp
Wire Wire Line
	8800 1200 8300 1200
Wire Wire Line
	8300 1200 8300 1700
Wire Wire Line
	9300 1200 9800 1200
Wire Wire Line
	9800 1200 9800 1700
Text Label 8400 1300 0    50   ~ 0
VCC3V3
Text Label 8400 1100 0    50   ~ 0
SPI_CLK
Text Label 8400 1200 0    50   ~ 0
GND
Text Label 8400 900  0    50   ~ 0
SPI_MOSI
Text Label 8400 800  0    50   ~ 0
~SPI_CE
Text Label 9400 900  0    50   ~ 0
AGND
Text Label 9400 1200 0    50   ~ 0
GND
Text Label 9400 1300 0    50   ~ 0
VCC3V3
Wire Wire Line
	2700 900  6000 900 
Wire Wire Line
	5900 800  8200 800 
Wire Wire Line
	2600 800  5900 800 
Connection ~ 5900 800 
Wire Wire Line
	6200 2300 5900 2300
Wire Wire Line
	5900 2300 5900 800 
Wire Wire Line
	2900 3000 1000 3000
Wire Wire Line
	6700 5800 6700 5900
$EndSCHEMATC
